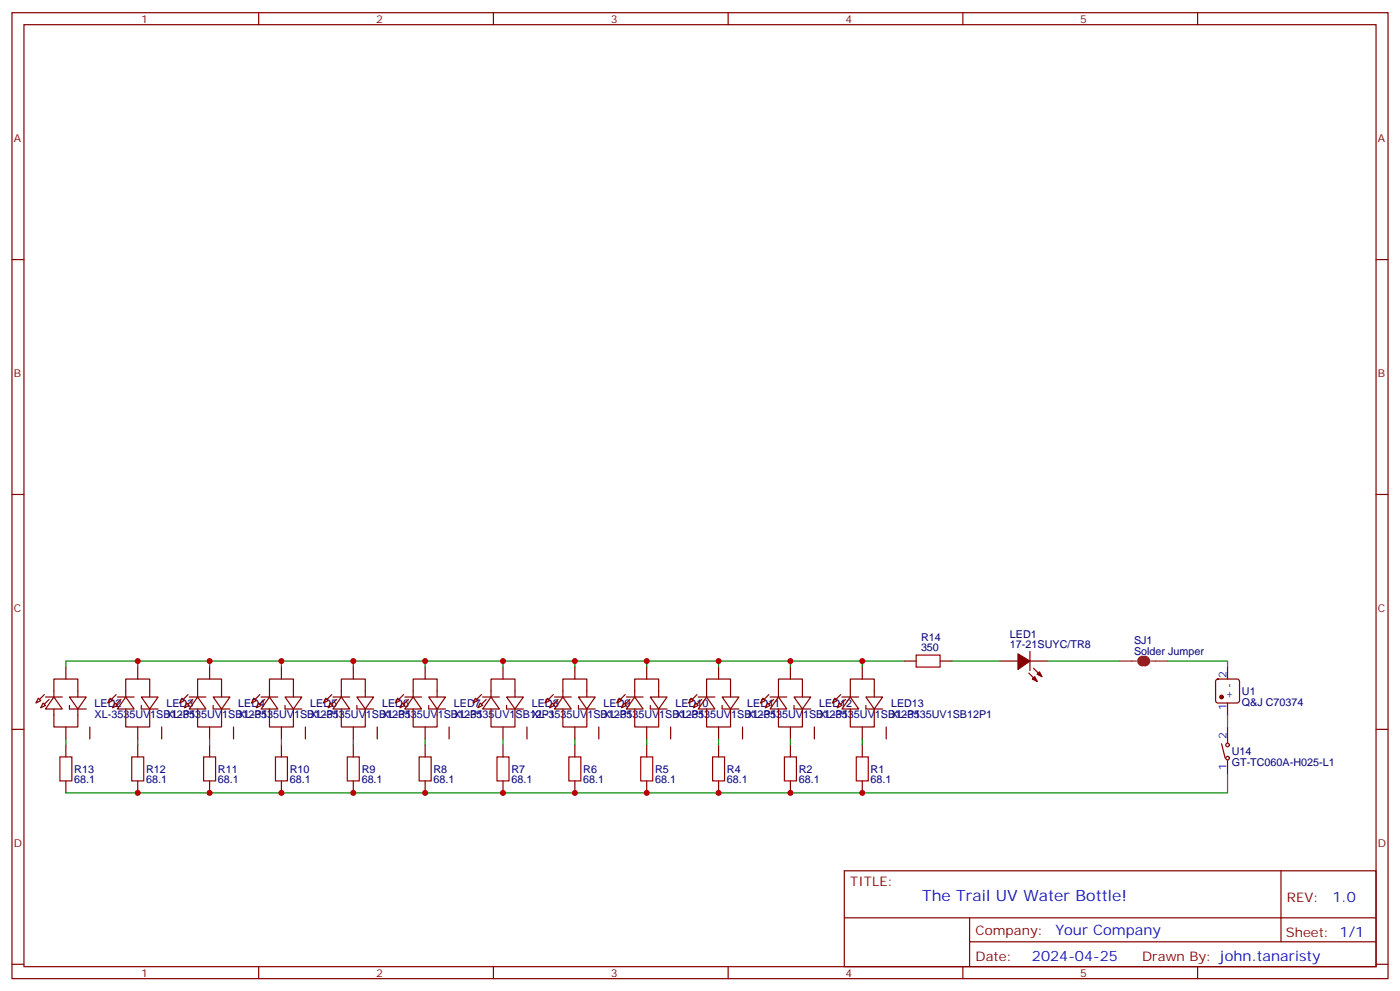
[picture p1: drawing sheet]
<svg xmlns="http://www.w3.org/2000/svg" width="412mm" height="292mm" viewBox="0 0 412 292" stroke-linecap="round" stroke-linejoin="round" font-family="sans-serif">
<g fill="none" stroke="#870000" stroke-width=".35">
<path d="M3.5 3.7h405.4v284.4h-405.4zM7.1 7.3h398.2v277.3h-398.2zM76.2 3.7v3.6M145.3 3.7v3.6M214.5 3.7v3.6M283.6 3.7v3.6M352.8 3.7v3.6M3.5 76.4h3.6M405.3 76.4h3.6M3.5 145.6h3.6M405.3 145.6h3.6M19.4 196.4v3.5"/>
<path d="M40.6 196.4v3.5M61.7 196.4v3.5M82.9 196.4v3.5M104.1 196.4v3.5M125.2 196.4v3.5M148.2 196.4v3.5M169.3 196.4v3.5M190.5 196.4v3.5M211.7 196.4v3.5M232.8 196.4v3.5M254 196.4v3.5M266.3 194.6h3.6"/>
<path d="M276.9 194.6h3.6M294.6 194.6h5.3M303 198.1l2.5 2.5M303.4 194.6h5.3M303.4 191.8v5.6M304.4 196.7l2.5 2.5M361.6 196.4v3.5M3.5 214.7h3.6M11.3 205.5l.7 .7-1.4 .7zM12.7 206.9l.7 .7-1.4 .8zM13.4 205.2h4.9M15.9 205.2l2.4 3.5h-4.9z"/>
<path d="M15.9 205.2v-5.3h7v5.3M15.9 208.7v5.3h7v-5.3M19.4 214v3.5M19.4 219.3v3.5M20.5 205.2h4.9l-2.5 3.5zM20.5 207.6v1.1h4.9M26.5 214v3.5M32.5 205.5l.7 .7-1.5 .7zM33.9 206.9l.7 .7-1.4 .8zM34.6 205.2h4.9M37 205.2l2.5 3.5h-4.9zM37 205.2v-5.3h7.1v5.3"/>
<path d="M37 208.7v5.3h7.1v-5.3M40.6 214v3.5M40.6 219.3v3.5M41.6 205.2h5l-2.5 3.5zM41.6 207.6v1.1h5M47.6 214v3.5M53.6 205.5l.7 .7-1.4 .7zM55 206.9l.7 .7-1.4 .8zM55.7 205.2h5M58.2 205.2l2.5 3.5h-5zM58.2 205.2v-5.3h7.1v5.3M58.2 208.7v5.3h7.1v-5.3"/>
<path d="M61.7 214v3.5M61.7 219.3v3.5M62.8 205.2h4.9l-2.4 3.5zM62.8 207.6v1.1h4.9M68.8 214v3.5M74.8 205.5l.7 .7-1.4 .7zM76.2 206.9l.7 .7-1.4 .8zM76.9 205.2h4.9M79.4 205.2l2.4 3.5h-4.9zM79.4 205.2v-5.3h7v5.3M79.4 208.7v5.3h7v-5.3M82.9 214v3.5"/>
<path d="M82.9 219.3v3.5M84 205.2h4.9l-2.5 3.5zM84 207.6v1.1h4.9M90 214v3.5M96 205.5l.7 .7-1.5 .7zM97.4 206.9l.7 .7-1.4 .8zM98.1 205.2h4.9M100.5 205.2l2.5 3.5h-4.9zM100.5 205.2v-5.3h7.1v5.3M100.5 208.7v5.3h7.1v-5.3M104.1 214v3.5M104.1 219.3v3.5"/>
<path d="M105.1 205.2h5l-2.5 3.5zM105.1 207.6v1.1h5M111.1 214v3.5M117.1 205.5l.7 .7-1.4 .7zM118.5 206.9l.7 .7-1.4 .8zM119.2 205.2h5M121.7 205.2l2.5 3.5h-5zM121.7 205.2v-5.3h7.1v5.3M121.7 208.7v5.3h7.1v-5.3M125.2 214v3.5M125.2 219.3v3.5M126.3 205.2h4.9l-2.4 3.5z"/>
<path d="M126.3 207.6v1.1h4.9M132.3 214v3.5M140.1 205.5l.7 .7-1.5 .7zM141.5 206.9l.7 .7-1.4 .8zM142.2 205.2h4.9M144.6 205.2l2.5 3.5h-4.9zM144.6 205.2v-5.3h7.1v5.3M144.6 208.7v5.3h7.1v-5.3M148.2 214v3.5M148.2 219.3v3.5M149.2 205.2h5l-2.5 3.5zM149.2 207.6v1.1h5"/>
<path d="M155.2 214v3.5M161.2 205.5l.7 .7-1.4 .7zM162.6 206.9l.7 .7-1.4 .8zM163.3 205.2h5M165.8 205.2l2.5 3.5h-5zM165.8 205.2v-5.3h7.1v5.3M165.8 208.7v5.3h7.1v-5.3M169.3 214v3.5M169.3 219.3v3.5M170.4 205.2h4.9l-2.4 3.5zM170.4 207.6v1.1h4.9M176.4 214v3.5"/>
<path d="M182.4 205.5l.7 .7-1.4 .7zM183.8 206.9l.7 .7-1.4 .8zM184.5 205.2h4.9M187 205.2l2.4 3.5h-4.9zM187 205.2v-5.3h7v5.3M187 208.7v5.3h7v-5.3M190.5 214v3.5M190.5 219.3v3.5M191.6 205.2h4.9l-2.5 3.5zM191.6 207.6v1.1h4.9M197.6 214v3.5M203.6 205.5l.7 .7-1.5 .7z"/>
<path d="M205 206.9l.7 .7-1.4 .8zM205.7 205.2h4.9M208.1 205.2l2.5 3.5h-4.9zM208.1 205.2v-5.3h7.1v5.3M208.1 208.7v5.3h7.1v-5.3M211.7 214v3.5M211.7 219.3v3.5M212.7 205.2h5l-2.5 3.5zM212.7 207.6v1.1h5M218.7 214v3.5M224.7 205.5l.7 .7-1.4 .7zM226.1 206.9l.7 .7-1.4 .8z"/>
<path d="M226.8 205.2h5M229.3 205.2l2.5 3.5h-5zM229.3 205.2v-5.3h7.1v5.3M229.3 208.7v5.3h7.1v-5.3M232.8 214v3.5M232.8 219.3v3.5M233.9 205.2h4.9l-2.4 3.5zM233.9 207.6v1.1h4.9M239.9 214v3.5M245.9 205.5l.7 .7-1.4 .7zM247.3 206.9l.7 .7-1.4 .8zM248 205.2h4.9"/>
<path d="M250.5 205.2l2.4 3.5h-4.9zM250.5 205.2v-5.3h7v5.3M250.5 208.7v5.3h7v-5.3M254 214v3.5M254 219.3v3.5M255.1 205.2h4.9l-2.5 3.5zM255.1 207.6v1.1h4.9M261.1 214v3.5M358.3 200.1l.5-.2h5.6l.5 .2 .2 .5v5.6l-.2 .5-.5 .2h-5.6l-.5-.2-.2-.5v-5.6zM359.8 218.9l1.1 4.3M361.6 206.9v3.6M361.6 214v4.6"/>
<path d="M405.3 214.7h3.6M19.4 229.9v3.5M40.6 229.9v3.5M61.7 229.9v3.5M82.9 229.9v3.5M104.1 229.9v3.5M125.2 229.9v3.5M148.2 229.9v3.5M169.3 229.9v3.5M190.5 229.9v3.5M211.7 229.9v3.5M232.8 229.9v3.5"/>
<path d="M254 229.9v3.5M361.6 223.9v4.2M248.7 256.3h156.6v28.3h-156.6zM377.3 256.4v20.8M248.7 270.2h156.5M285.6 277.2h119.6M285.6 270.2v14.1M3.5 283.8h3.6M76.2 284.6v3.5M145.3 284.6v3.5M214.5 284.6v3.5M283.6 284.6v3.5"/>
<path d="M352.8 284.6v3.5M405.3 283.8h3.6"/>
<circle cx="361.6" cy="219.3" r=".53"/>
<circle cx="361.6" cy="223.2" r=".53"/>
</g>
<g fill="none" stroke="#008700" stroke-width=".35">
<path d="M19.4 196.4v-1.8h21.2v1.8M40.6 194.6h21.1v1.8M61.7 194.6h21.2v1.8M82.9 194.6h21.2v1.8M104.1 194.6h21.1v1.8M125.2 194.6h23v1.8M148.2 194.6h21.1M190.5 194.6v1.8M211.7 194.6v1.8M232.8 194.6v1.8M254 194.6v1.8M266.3 194.6h-97v1.8"/>
<path d="M280.5 194.6h14.1M308.7 194.6h21.1M344 194.6h17.6v1.8M19.4 217.5v1.8M40.6 217.5v1.8M61.7 217.5v1.8M82.9 217.5v1.8M104.1 217.5v1.8M125.2 217.5v1.8M148.2 217.5v1.8M169.3 217.5v1.8M190.5 217.5v1.8"/>
<path d="M211.7 217.5v1.8M232.8 217.5v1.8M254 217.5v1.8M361.6 210.5v3.5M361.6 228.1v5.3h-342.2"/>
</g>
<g fill="#870000" stroke="#870000" stroke-width=".35">
<path d="M305.5 198.5l.7-.7 .7 1.4z"/>
<path d="M304.8 199.2l.7 1.4-1.4-.7z"/>
<path d="M299.9 192.5l3.5 2.1-3.5 2.5z"/>
<path d="M14.5 205.9l-1.4 1.4z"/>
<path d="M11.6 205.9l1.5-1.4z"/>
<path d="M34.2 207.3l1.4-1.4z"/>
<path d="M34.2 204.5l-1.4 1.4z"/>
<path d="M56.8 205.9l-1.4 1.4z"/>
<path d="M54 205.9l1.4-1.4z"/>
<path d="M78 205.9l-1.4 1.4z"/>
<path d="M75.1 205.9l1.5-1.4z"/>
<path d="M99.1 205.9l-1.4 1.4z"/>
<path d="M97.7 204.5l-1.4 1.4z"/>
<path d="M120.3 205.9l-1.4 1.4z"/>
<path d="M117.5 205.9l1.4-1.4z"/>
<path d="M143.2 205.9l-1.4 1.4z"/>
<path d="M140.4 205.9l1.4-1.4z"/>
<path d="M164.4 205.9l-1.4 1.4z"/>
<path d="M161.6 205.9l1.4-1.4z"/>
<path d="M185.6 205.9l-1.5 1.4z"/>
<path d="M184.1 204.5l-1.4 1.4z"/>
<path d="M205.3 207.3l1.4-1.4z"/>
<path d="M205.3 204.5l-1.4 1.4z"/>
<path d="M227.9 205.9l-1.4 1.4z"/>
<path d="M225.1 205.9l1.4-1.4z"/>
<path d="M249.1 205.9l-1.5 1.4z"/>
<path d="M247.6 204.5l-1.4 1.4z"/>
<circle cx="359.8" cy="205.2" r=".53"/>
</g>
<path d="M336.5 193.9a.71 .71 0 0 0-.7 .7 .71 .71 0 0 0 .7 .7M337.3 193.9a.71 .71 0 0 1 .7 .7 .71 .71 0 0 1-.7 .7" fill="none" stroke="#8c2424" stroke-width="1.8"/>
<path d="M329.8 194.6h5M339 194.6h5" fill="none" stroke="#8c2424" stroke-width=".35"/>
<g fill="none" stroke="#a10000" stroke-width=".35">
<path d="M269.9 192.8h7v3.6h-7zM17.6 222.8h3.6v7.1h-3.6zM38.8 222.8h3.5v7.1h-3.5zM60 222.8h3.5v7.1h-3.5zM81.1 222.8h3.6v7.1h-3.6zM102.3 222.8h3.5v7.1h-3.5zM123.5 222.8h3.5v7.1h-3.5zM146.4 222.8h3.5v7.1h-3.5zM167.6 222.8h3.5v7.1h-3.5zM188.7 222.8h3.6v7.1h-3.6zM209.9 222.8h3.5v7.1h-3.5zM231.1 222.8h3.5v7.1h-3.5z"/>
<path d="M252.2 222.8h3.6v7.1h-3.6z"/>
</g>
<g fill="#c00">
<circle cx="40.6" cy="194.6" r=".88"/>
<circle cx="61.7" cy="194.6" r=".88"/>
<circle cx="82.9" cy="194.6" r=".88"/>
<circle cx="104.1" cy="194.6" r=".88"/>
<circle cx="232.8" cy="233.4" r=".88"/>
<circle cx="190.5" cy="233.4" r=".88"/>
<circle cx="40.6" cy="233.4" r=".88"/>
<circle cx="148.2" cy="233.4" r=".88"/>
<circle cx="61.7" cy="233.4" r=".88"/>
<circle cx="82.9" cy="233.4" r=".88"/>
<circle cx="125.2" cy="233.4" r=".88"/>
<circle cx="125.2" cy="194.6" r=".88"/>
<circle cx="254" cy="233.4" r=".88"/>
<circle cx="169.3" cy="233.4" r=".88"/>
<circle cx="211.7" cy="233.4" r=".88"/>
<circle cx="104.1" cy="233.4" r=".88"/>
<circle cx="148.2" cy="194.6" r=".88"/>
<circle cx="169.3" cy="194.6" r=".88"/>
<circle cx="190.5" cy="194.6" r=".88"/>
<circle cx="211.7" cy="194.6" r=".88"/>
<circle cx="232.8" cy="194.6" r=".88"/>
<circle cx="254" cy="194.6" r=".88"/>
</g>
<text font-size="4.6" fill="#00f" x="271.6" y="265.1">The Trail UV Water Bottle!</text>
<g font-size="4.2" fill="#00f">
<text x="392.5" y="265.6">1.0</text>
<text x="310.9" y="275.2">Your Company</text>
<text x="304" y="283">2024-04-25</text>
</g>
<g font-size="3.9" fill="#800">
<text x="250.5" y="260.9">TITLE:</text>
<text x="379.1" y="265.6">REV:</text>
<text x="287.4" y="275.1">Company:</text>
<text x="378.7" y="275.7">Sheet: 1/1</text>
<text x="287.4" y="282.8">Date:</text>
<text x="336.4" y="282.9">Drawn By: john.tanaristy</text>
</g>
<g font-size="3.2" fill="#800">
<text x="41.6" y="6.7">1</text>
<text x="110.8" y="6.7">2</text>
<text x="179.9" y="6.7">3</text>
<text x="249.1" y="6.7">4</text>
<text x="318.2" y="6.7">5</text>
<text x="4.1" y="41.8">A</text>
<text x="405.9" y="41.8">A</text>
<text x="4.1" y="111">B</text>
<text x="405.9" y="111">B</text>
<text x="4.1" y="180.1">C</text>
<text x="405.9" y="180.1">C</text>
<text x="4.1" y="249.3">D</text>
<text x="405.9" y="249.3">D</text>
<text x="41.6" y="287.5">1</text>
<text x="110.8" y="287.5">2</text>
<text x="179.9" y="287.5">3</text>
<text x="249.1" y="287.5">4</text>
<text x="318.2" y="287.5">5</text>
</g>
<g font-size="3.2" fill="#000080">
<text x="271.3" y="191.8">350</text>
<text x="271.3" y="188.7">R14</text>
<text x="297.5" y="190.7">17-21SUYC/TR8</text>
<text x="297.5" y="187.7">LED1</text>
<text x="334.1" y="189.7">SJ1</text>
<text x="334.1" y="192.8">Solder Jumper</text>
<text x="27.9" y="208.1">LED2</text>
<text x="49" y="208.1">LED3</text>
<text x="70.2" y="208.1">LED4</text>
<text x="91.4" y="208.1">LED5</text>
<text x="112.5" y="208.1">LED6</text>
<text x="133.7" y="208.1">LED7</text>
<text x="156.6" y="208.1">LED8</text>
<text x="177.8" y="208.1">LED9</text>
<text x="199" y="208.1">LED10</text>
<text x="220.1" y="208.1">LED11</text>
<text x="241.3" y="208.1">LED12</text>
<text x="262.5" y="208.1">LED13</text>
<text x="365.8" y="207.7">Q&amp;J C70374</text>
<text x="365.8" y="204.6">U1</text>
<text x="27.9" y="211.2">XL-3535UV1SB12P1</text>
<text x="49" y="211.2">XL-3535UV1SB12P1</text>
<text x="70.2" y="211.2">XL-3535UV1SB12P1</text>
<text x="91.4" y="211.2">XL-3535UV1SB12P1</text>
<text x="112.5" y="211.2">XL-3535UV1SB12P1</text>
<text x="133.7" y="211.2">XL-3535UV1SB12P1</text>
<text x="156.6" y="211.2">XL-3535UV1SB12P1</text>
<text x="177.8" y="211.2">XL-3535UV1SB12P1</text>
<text x="199" y="211.2">XL-3535UV1SB12P1</text>
<text x="220.1" y="211.2">XL-3535UV1SB12P1</text>
<text x="241.3" y="211.2">XL-3535UV1SB12P1</text>
<text x="262.5" y="211.2">XL-3535UV1SB12P1</text>
<text x="21.9" y="227.6">R13</text>
<text x="43" y="227.6">R12</text>
<text x="64.2" y="227.6">R11</text>
<text x="85.4" y="227.6">R10</text>
<text x="106.5" y="227.6">R9</text>
<text x="127.7" y="227.6">R8</text>
<text x="150.6" y="227.6">R7</text>
<text x="171.8" y="227.6">R6</text>
<text x="193" y="227.6">R5</text>
<text x="214.1" y="227.6">R4</text>
<text x="235.3" y="227.6">R2</text>
<text x="256.5" y="227.6">R1</text>
<text x="362.8" y="225.4">GT-TC060A-H025-L1</text>
<text x="362.8" y="222.2">U14</text>
<text x="21.9" y="230.6">68.1</text>
<text x="43" y="230.6">68.1</text>
<text x="64.2" y="230.6">68.1</text>
<text x="85.4" y="230.6">68.1</text>
<text x="106.5" y="230.6">68.1</text>
<text x="127.7" y="230.6">68.1</text>
<text x="150.6" y="230.6">68.1</text>
<text x="171.8" y="230.6">68.1</text>
<text x="193" y="230.6">68.1</text>
<text x="214.1" y="230.6">68.1</text>
<text x="235.3" y="230.6">68.1</text>
<text x="256.5" y="230.6">68.1</text>
</g>
<g font-size="3.2" fill="#00f">
<text x="361.2" y="199.7" transform="rotate(-90 361.2 199.7)">2</text>
<text x="361.2" y="209.1" transform="rotate(-90 361.2 209.1)">1</text>
<text x="363" y="205.6" transform="rotate(-90 363 205.6)">+-</text>
<text x="361.2" y="217.5" transform="rotate(-90 361.2 217.5)">2</text>
<text x="361.2" y="226.6" transform="rotate(-90 361.2 226.6)">1</text>
</g>
</svg>
